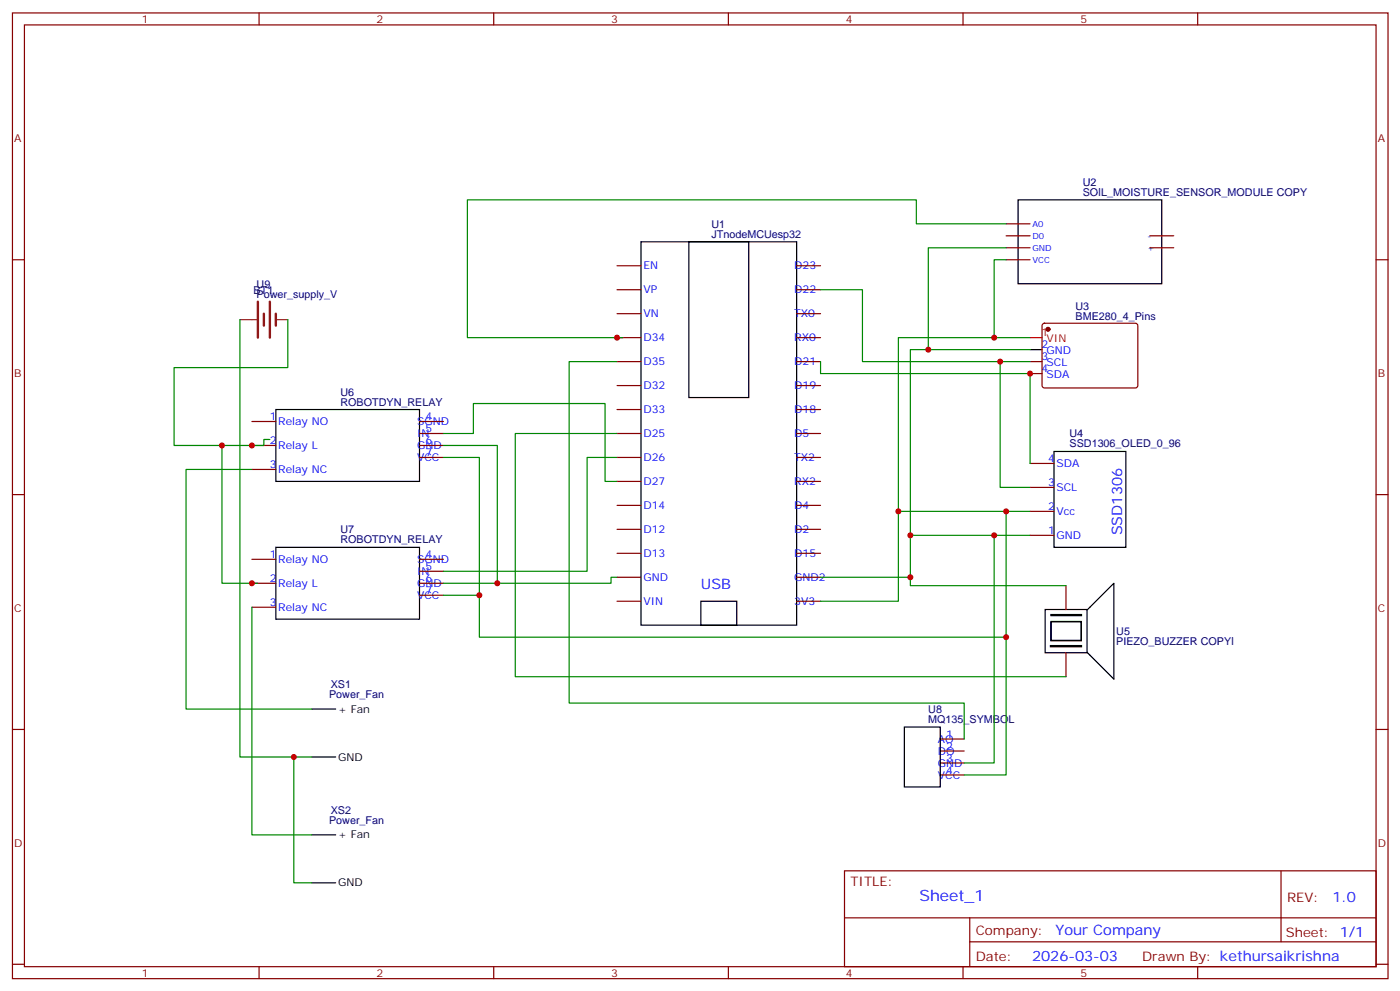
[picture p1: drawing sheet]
<svg xmlns="http://www.w3.org/2000/svg" width="413mm" height="292mm" viewBox="0 0 413 292" stroke-linecap="round" stroke-linejoin="round" font-family="sans-serif">
<g fill="none" stroke="#870000" stroke-width=".35">
<path d="M3.7 3.8h405.3v284.3h-405.3zM7.2 7.3h398.3v277.3h-398.3zM76.3 3.8v3.5M145.5 3.8v3.5M214.6 3.8v3.5M283.8 3.8v3.5M352.9 3.8v3.5M3.7 76.5h3.5M181.8 78.2h7.1M234.7 78.2h7.1M296.5 76.5h7M296.5 69.4h7"/>
<path d="M296.5 73h7M296.5 65.9h7M338.8 69.4h7.1M338.8 73h7.1M405.5 76.5h3.5M181.8 85.3h7.1M181.8 92.4h7.1M181.8 99.4h7.1M234.7 85.3h7.1M234.7 92.4h7.1M234.7 99.4h7.1M307.3 95.4l.5-.2h27l.5 .7-.1 17.9-.6 .4h-27.1l-.4-.7v-17.6z"/>
<path d="M181.8 106.5h7.1M181.8 113.5h7.1M234.7 106.5h7.1M234.7 113.5h7.1M303.5 106.5h3.6M303.5 110h3.6M74.2 124.1h7.1M74.2 131.2h7.1M74.2 138.2h7.1M123.6 127.6h7.1M123.6 134.7h7.1M123.6 124.1h7.1"/>
<path d="M123.6 131.2h7.1M181.8 120.6h7.1M181.8 127.6h7.1M181.8 134.7h7.1M234.7 120.6h7.1M234.7 127.6h7.1M234.7 134.7h7.1M303.5 136.5h7.1M3.7 145.6h3.5M181.8 141.7h7.1M181.8 148.8h7.1M181.8 155.9h7.1"/>
<path d="M234.7 141.7h7.1M234.7 148.8h7.1M234.7 155.9h7.1M303.5 157.6h7.1M303.5 150.6h7.1M303.5 143.5h7.1M405.5 145.6h3.5M74.2 164.7h7.1M74.2 171.7h7.1M74.2 178.8h7.1M123.6 164.7h7.1M123.6 171.7h7.1"/>
<path d="M123.6 168.2h7.1M123.6 175.3h7.1M181.8 162.9h7.1M181.8 170h7.1M181.8 177h7.1M234.7 162.9h7.1M234.7 170h7.1M234.7 177h7.1M314.1 172.4v7.1M314.1 192.2v7M3.7 214.8h3.5M277.1 217.6h7"/>
<path d="M405.5 214.8h3.5M277.1 221.1h7M277.1 224.6h7M277.1 228.2h7M248.8 256.4h156.7v28.2h-156.7zM377.5 256.4v20.9M248.9 270.2h156.5M285.8 277.3h119.6M285.8 270.2v14.2M3.7 283.9h3.5M76.3 284.6v3.5M145.5 284.6v3.5"/>
<path d="M214.6 284.6v3.5M283.8 284.6v3.5M352.9 284.6v3.5M405.5 283.9h3.5"/>
</g>
<g fill="none" stroke="#000" stroke-width=".35">
<path d="M300 58.8h42.3v24.7h-42.3zM188.9 71.2h45.8v112.9h-45.8zM203 71.2h17.6v45.9h-17.6zM303.5 102.9h3.6M81.3 120.6h42.3v21.1h-42.3zM310.6 132.9h21.2v28.2h-21.2zM81.3 161.1h42.3v21.2h-42.3zM206.5 177h10.6v7.1h-10.6zM308 179.5h12.3v12.7h-12.3zM320.3 179.6l7.9-7.9v28.3l-7.9-7.9M309.5 190.1h9.2v.3h-9.2zM309.7 180.9h9v.4h-9z"/>
<path d="M309.7 183h8.9v5.7h-8.9zM309.7 183.1h8.9v5.4h-8.9zM91.9 208.8h7M266.5 214.1h10.6v17.6h-10.6zM91.9 222.9h7M91.9 245.8h7M91.9 259.9h7"/>
</g>
<path d="M303.5 99.4h3.6" fill="none" stroke="#f00" stroke-width=".35"/>
<circle cx="308.8" cy="96.9" r=".53" fill="#870000" stroke="#870000" stroke-width=".35"/>
<g fill="none" stroke="#008700" stroke-width=".35">
<path d="M296.5 65.9h-26.5v-7.1h-132.3v40.6h45.9M296.5 76.5h-3.6v22.9M296.5 73h-23v29.9M70.7 94.1v128.8h21.2M84.8 94.1v14.1h-33.5v23h26.5v-1.8h1.7M241.8 85.3h12.3v21.2h49.4M303.5 99.4h-38.8v77.6h-22.9M181.8 106.5h-14.1v100.5h116.4v10.6M241.8 106.5v3.5h61.7v26.5M294.7 106.5v37h8.8M303.5 102.9h-35.2v67.1h-26.5M65.4 131.2v40.5h10.6"/>
<path d="M74.2 138.2h-19.4v70.6h37.1M130.7 127.6h8.8v-8.8h38.8v22.9h3.5M130.7 131.2h15.8v40.5M130.7 134.7h10.6v52.9h155.2M181.8 127.6h-30v71.6h162.3M181.8 134.7h-8.8v33.5h-42.3M264.7 150.6h38.8M268.3 157.6h35.2M292.9 157.6v67h-8.8M296.5 150.6v77.6h-12.4M74.2 178.8v67h17.7M130.7 175.3h10.6"/>
<path d="M181.8 170h-1.7v1.7h-49.4M268.3 170v2.4h45.8M86.6 222.9v37h5.3"/>
</g>
<path d="M76 88.8v10.6M77.8 92.4v3.5M79.5 88.8v10.6M81.3 92.4v3.5" fill="none" stroke="#8c2424" stroke-width=".71"/>
<path d="M70.7 94.1h4.9M81.3 94.1h3.5" fill="none" stroke="#8c2424" stroke-width=".35"/>
<g fill="#c00">
<circle cx="303.5" cy="110" r=".88"/>
<circle cx="294.7" cy="106.5" r=".88"/>
<circle cx="264.7" cy="150.6" r=".88"/>
<circle cx="268.3" cy="157.6" r=".88"/>
<circle cx="268.3" cy="170" r=".88"/>
<circle cx="181.8" cy="99.4" r=".88"/>
<circle cx="292.9" cy="99.4" r=".88"/>
<circle cx="273.5" cy="102.9" r=".88"/>
<circle cx="296.5" cy="150.6" r=".88"/>
<circle cx="292.9" cy="157.6" r=".88"/>
<circle cx="146.5" cy="171.7" r=".88"/>
<circle cx="296.5" cy="187.6" r=".88"/>
<circle cx="141.3" cy="175.3" r=".88"/>
<circle cx="86.6" cy="222.9" r=".88"/>
<circle cx="74.2" cy="131.2" r=".88"/>
<circle cx="65.4" cy="131.2" r=".88"/>
<circle cx="74.2" cy="171.7" r=".88"/>
</g>
<text font-size="4.6" fill="#00f" x="270.9" y="265.4">Sheet_1</text>
<g font-size="4.2" fill="#00f">
<text x="330.7" y="157.6" transform="rotate(-90 330.7 157.6)">SSD1306</text>
<text x="206.5" y="173.5">USB</text>
<text x="392.6" y="265.7">1.0</text>
<text x="311" y="275.2">Your Company</text>
<text x="304.1" y="283">2026-03-03</text>
</g>
<g font-size="3.9" fill="#800">
<text x="250.6" y="261">TITLE:</text>
<text x="379.2" y="265.7">REV:</text>
<text x="287.5" y="275.2">Company:</text>
<text x="378.9" y="275.8">Sheet: 1/1</text>
<text x="287.5" y="282.9">Date:</text>
<text x="336.6" y="282.9">Drawn By: kethursaikrishna</text>
</g>
<g font-size="3.2" fill="#800">
<text x="41.8" y="6.8">1</text>
<text x="110.9" y="6.8">2</text>
<text x="180.1" y="6.8">3</text>
<text x="249.2" y="6.8">4</text>
<text x="318.3" y="6.8">5</text>
<text x="4.2" y="41.9">A</text>
<text x="406" y="41.9">A</text>
<text x="4.2" y="111.1">B</text>
<text x="406" y="111.1">B</text>
<text x="4.2" y="180.2">C</text>
<text x="406" y="180.2">C</text>
<text x="4.2" y="249.3">D</text>
<text x="406" y="249.3">D</text>
<text x="41.8" y="287.6">1</text>
<text x="110.9" y="287.6">2</text>
<text x="180.1" y="287.6">3</text>
<text x="249.2" y="287.6">4</text>
<text x="318.3" y="287.6">5</text>
</g>
<g font-size="3.2" fill="#000080">
<text x="319" y="57.8">SOIL_MOISTURE_SENSOR_MODULE COPY</text>
<text x="319" y="54.8">U2</text>
<text x="209.6" y="70.1">JTnodeMCUesp32</text>
<text x="209.6" y="67">U1</text>
<text x="74.7" y="86.4">BT1</text>
<text x="75.6" y="87.8">Power_supply_V</text>
<text x="75.6" y="84.8">U9</text>
<text x="316.9" y="94.1">BME280_4_Pins</text>
<text x="316.9" y="91.2">U3</text>
<text x="100.3" y="119.4">ROBOTDYN_RELAY</text>
<text x="100.3" y="116.5">U6</text>
<text x="315.2" y="131.8">SSD1306_OLED_0_96</text>
<text x="315.2" y="128.8">U4</text>
<text x="100.3" y="160">ROBOTDYN_RELAY</text>
<text x="100.3" y="157">U7</text>
<text x="328.9" y="190">PIEZO_BUZZER COPYI</text>
<text x="328.9" y="187">U5</text>
<text x="97.4" y="202.5">XS1</text>
<text x="97" y="205.5">Power_Fan</text>
<text x="273.5" y="209.9">U8</text>
<text x="273.5" y="212.9">MQ135_SYMBOL</text>
<text x="97.4" y="239.6">XS2</text>
<text x="97" y="242.5">Power_Fan</text>
</g>
<g font-size="3.2" fill="#00f">
<text x="189.6" y="79.3">EN</text>
<text x="234" y="79.3">D23</text>
<text x="189.6" y="86.4">VP</text>
<text x="234" y="86.4">D22</text>
<text x="189.6" y="93.4">VN</text>
<text x="234" y="93.4">TX0</text>
<text x="189.6" y="100.5">D34</text>
<text x="234" y="100.5">RX0</text>
<text x="189.6" y="107.5">D35</text>
<text x="234" y="107.5">D21</text>
<text x="306.9" y="106.1">3</text>
<text x="306.9" y="102.6">2</text>
<text x="308.4" y="107.9">SCL</text>
<text x="308.4" y="104.4">GND</text>
<text x="306.9" y="109.6">4</text>
<text x="308.4" y="111.4">SDA</text>
<text x="189.6" y="114.6">D32</text>
<text x="234" y="114.6">D19</text>
<text x="79.5" y="123.8">1</text>
<text x="82" y="125.2">Relay NO</text>
<text x="122.9" y="125.2">SGND</text>
<text x="125.4" y="123.8">4</text>
<text x="189.6" y="121.6">D33</text>
<text x="234" y="121.6">D18</text>
<text x="79.5" y="130.8">2</text>
<text x="122.9" y="128.7">IN</text>
<text x="125.4" y="127.3">5</text>
<text x="125.4" y="130.8">6</text>
<text x="189.6" y="128.7">D25</text>
<text x="234" y="128.7">D5</text>
<text x="79.5" y="137.9">3</text>
<text x="82" y="132.2">Relay L</text>
<text x="122.9" y="132.2">GND</text>
<text x="122.9" y="135.7">VCC</text>
<text x="125.4" y="134.3">7</text>
<text x="189.6" y="135.7">D26</text>
<text x="234" y="135.7">TX2</text>
<text x="308.8" y="136.1">4</text>
<text x="311.3" y="137.5">SDA</text>
<text x="82" y="139.3">Relay NC</text>
<text x="189.6" y="142.8">D27</text>
<text x="234" y="142.8">RX2</text>
<text x="308.8" y="143.2">3</text>
<text x="189.6" y="149.9">D14</text>
<text x="234" y="149.9">D4</text>
<text x="311.3" y="144.6">SCL</text>
<text x="308.8" y="150.2">2</text>
<text x="311.3" y="151.6">Vcc</text>
<text x="189.6" y="156.9">D12</text>
<text x="234" y="156.9">D2</text>
<text x="308.8" y="157.3">1</text>
<text x="311.3" y="158.7">GND</text>
<text x="79.5" y="164.3">1</text>
<text x="82" y="165.7">Relay NO</text>
<text x="122.9" y="165.7">SGND</text>
<text x="125.4" y="164.3">4</text>
<text x="125.4" y="167.9">5</text>
<text x="189.6" y="164">D13</text>
<text x="234" y="164">D15</text>
<text x="79.5" y="171.4">2</text>
<text x="82" y="172.8">Relay L</text>
<text x="122.9" y="169.3">IN</text>
<text x="122.9" y="172.8">GND</text>
<text x="125.4" y="171.4">6</text>
<text x="189.6" y="171">GND</text>
<text x="234" y="171">GND2</text>
<text x="79.5" y="178.4">3</text>
<text x="82" y="179.8">Relay NC</text>
<text x="122.9" y="176.3">VCC</text>
<text x="125.4" y="174.9">7</text>
<text x="189.6" y="178.1">VIN</text>
<text x="234" y="178.1">3V3</text>
<text x="276.4" y="218.7">AO</text>
<text x="278.8" y="217.2">1</text>
<text x="278.8" y="220.8">2</text>
<text x="276.4" y="222.2">DO</text>
<text x="276.4" y="225.7">GND</text>
<text x="278.8" y="224.3">3</text>
<text x="278.8" y="227.8">4</text>
<text x="276.4" y="229.2">VCC</text>
</g>
<g font-size="3.2" fill="#f00">
<text x="306.9" y="99.1">1</text>
<text x="308.4" y="100.8">VIN</text>
</g>
<g font-size="3.2">
<text x="99.6" y="209.8">+ Fan</text>
<text x="99.6" y="223.9">GND</text>
<text x="99.6" y="246.9">+ Fan</text>
<text x="99.6" y="261">GND</text>
</g>
<g font-size="2.5" fill="#00f">
<text x="304.2" y="70.5">D0</text>
<text x="304.2" y="67">A0</text>
<text x="338.1" y="70.5">-</text>
<text x="304.2" y="77.5">VCC</text>
<text x="304.2" y="74">GND</text>
<text x="338.1" y="74">+</text>
</g>
</svg>
